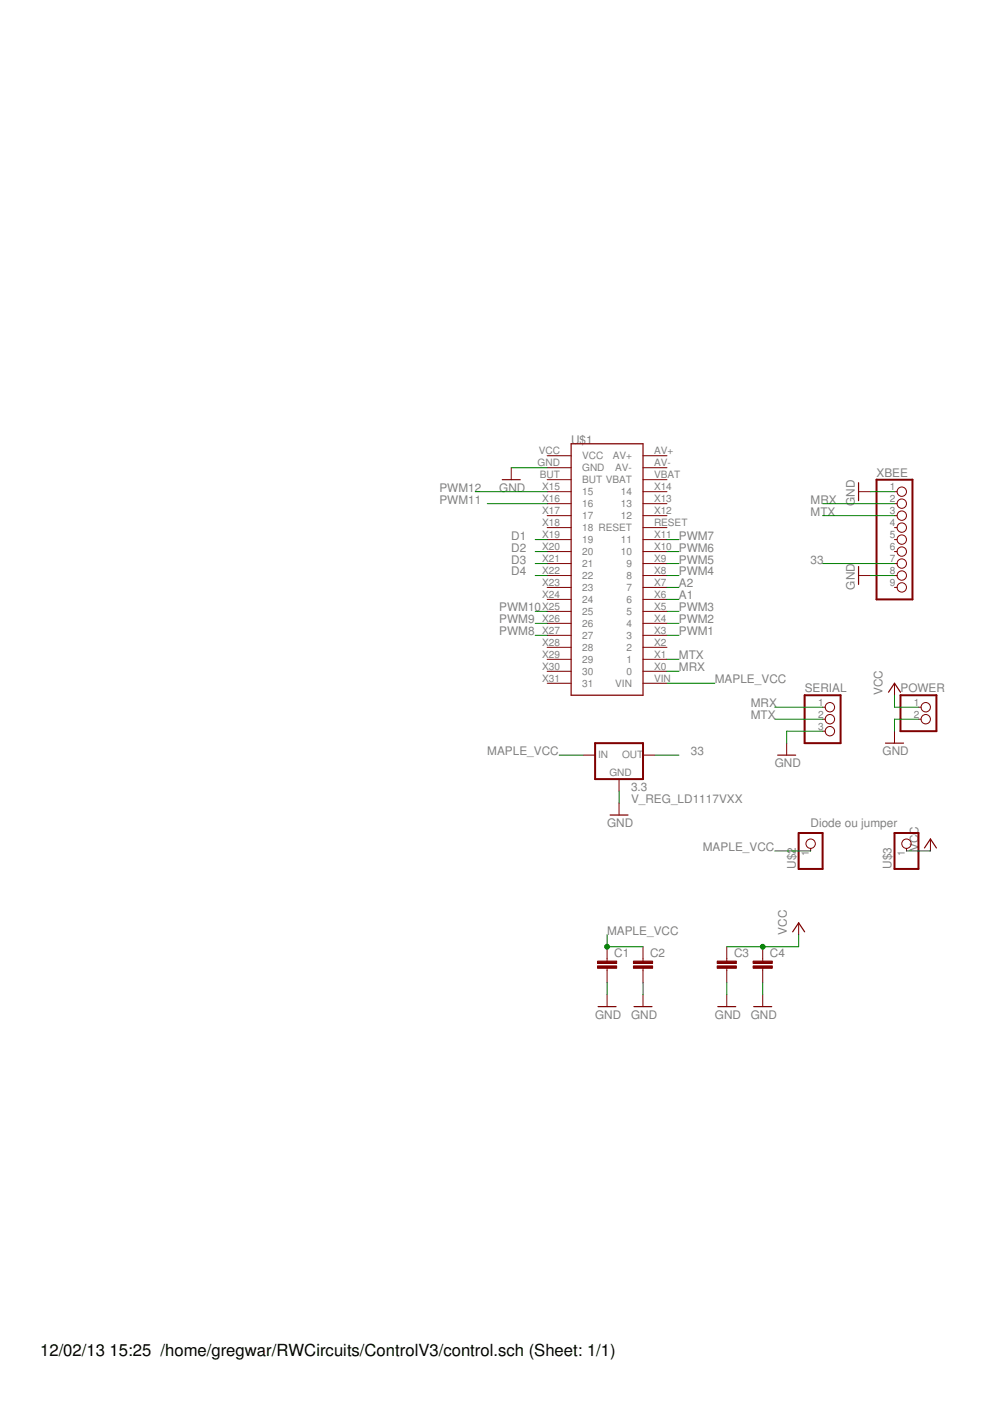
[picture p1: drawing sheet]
<svg xmlns="http://www.w3.org/2000/svg" width="210mm" height="297mm" viewBox="0 0 210 297" stroke-linecap="round" stroke-linejoin="round" font-family="sans-serif">
<g fill="none" stroke="#800000" stroke-width=".25">
<path d="M121.1 94.1h15.2v53.3h-15.2zM106.5 101.7h3.8M182 102.3v3.9M182 120.1v3.8M187.7 157.6h3.9M188.4 146.8l1.3-1.9 1.2 1.9M129.3 172.8h3.9M164.9 160.1h3.8M196 179.8l1.3-1.9 1.2 1.9M168.1 197.6l1.2-1.9 1.3 1.9M126.8 213.4h3.8M134.4 213.4h3.8"/>
<path d="M152.2 213.4h3.8M159.8 213.4h3.8"/>
</g>
<g fill="none" stroke="#800000" stroke-width=".21">
<path d="M108.4 99.2v2.5M116 96.6h5.1M116 99.2h5.1M136.3 96.6h5.1M136.3 99.2h5.1M116 101.7h5.1M116 104.2h5.1M116 106.8h5.1M116 109.3h5.1M116 111.9h5.1M116 114.4h5.1M116 116.9h5.1"/>
<path d="M116 119.5h5.1M136.3 101.7h5.1M136.3 104.2h5.1M136.3 106.8h5.1M136.3 109.3h5.1M136.3 111.9h5.1M136.3 114.4h5.1M136.3 116.9h5.1M136.3 119.5h5.1M182 104.2h2.6M189.7 104.2h.5M189.7 106.8h.5"/>
<path d="M189.7 109.3h.5M189.7 111.9h.5M189.7 114.4h.5M189.7 116.9h.5M189.7 119.5h.5M116 122h5.1M116 124.5h5.1M116 127.1h5.1M116 129.6h5.1M116 132.2h5.1M116 134.7h5.1M116 137.2h5.1"/>
<path d="M116 139.8h5.1M136.3 122h5.1M136.3 124.5h5.1M136.3 127.1h5.1M136.3 129.6h5.1M136.3 132.2h5.1M136.3 134.7h5.1M136.3 137.2h5.1M136.3 139.8h5.1M182 122h2.6M189.7 122h.5M189.7 124.5h.5"/>
<path d="M116 142.3h5.1M116 144.9h5.1M136.3 142.3h5.1M136.3 144.9h5.1M166.8 157.6v2.5M174.4 149.9h.6M174.4 152.5h.6M174.4 155h.6M189.7 144.9v2.5M189.7 155v2.6M194.7 149.9h.6M194.7 152.5h.6"/>
<path d="M123.6 160.1h2.6M131.3 165.2v2.5M131.3 170.3v2.5M136.3 160.1h2.6M171.9 179.9v.5M192.2 179.9v.5M197.3 177.9v2.5M169.3 195.7v2.5M128.7 200.7v3.1M128.7 205.3v3M128.7 210.9v2.5M136.3 200.7v3.1"/>
<path d="M136.3 205.3v3M136.3 210.9v2.5M154.1 200.7v3.1M154.1 205.3v3M154.1 210.9v2.5M161.7 200.7v3.1M161.7 205.3v3M161.7 210.9v2.5"/>
<circle cx="191.2" cy="104.2" r=".99"/>
<circle cx="191.2" cy="106.8" r=".99"/>
<circle cx="191.2" cy="109.3" r=".99"/>
<circle cx="191.2" cy="111.9" r=".99"/>
<circle cx="191.2" cy="114.4" r=".99"/>
<circle cx="191.2" cy="116.9" r=".99"/>
<circle cx="191.2" cy="119.5" r=".99"/>
<circle cx="191.2" cy="124.5" r=".99"/>
<circle cx="191.2" cy="122" r=".99"/>
<circle cx="176" cy="152.5" r=".99"/>
<circle cx="176" cy="155" r=".99"/>
<circle cx="176" cy="149.9" r=".99"/>
<circle cx="196.3" cy="149.9" r=".99"/>
<circle cx="196.3" cy="152.5" r=".99"/>
<circle cx="171.9" cy="178.9" r=".99"/>
<circle cx="192.2" cy="178.9" r=".99"/>
</g>
<path d="M185.8 101.7h7.7v25.4h-7.7zM126.2 157.6h10.1v7.6h-10.1zM170.6 147.4h7.6v10.2h-7.6zM190.9 147.4h7.6v7.6h-7.6zM169.3 176.6h5.1v7.6h-5.1zM189.7 176.6h5v7.6h-5z" fill="none" stroke="#800000" stroke-width=".42"/>
<g fill="#800000" stroke="#800000" stroke-width=".21">
<path d="M126.7 204.8h4v.5h-4z"/>
<path d="M126.7 203.8h4v.5h-4z"/>
<path d="M134.3 204.8h4.1v.5h-4.1z"/>
<path d="M134.3 203.8h4.1v.5h-4.1z"/>
<path d="M152.1 204.8h4v.5h-4z"/>
<path d="M152.1 203.8h4v.5h-4z"/>
<path d="M159.7 204.8h4v.5h-4z"/>
<path d="M159.7 203.8h4v.5h-4z"/>
</g>
<g fill="none" stroke="#008000" stroke-width=".21">
<path d="M108.4 99.2h7.6M100.8 104.2h15.2M103.3 106.8h12.7M113.5 114.4h2.5M113.5 119.5h2.5M113.5 116.9h2.5M141.4 114.4h2.6M141.4 119.5h2.6M141.4 116.9h2.6M174.4 106.8h15.3M174.4 119.5h15.3M174.4 109.3h15.3"/>
<path d="M184.6 104.2h5.1M113.5 122h2.5M113.5 134.7h2.5M113.5 132.2h2.5M113.5 129.6h2.5M141.4 122h2.6M141.4 134.7h2.6M141.4 132.2h2.6M141.4 129.6h2.6M141.4 139.8h2.6M141.4 127.1h2.6M141.4 124.5h2.6"/>
<path d="M184.6 122h5.1M141.4 142.3h2.6M141.4 144.9h10.2M164.3 152.5h10.1M164.3 149.9h10.1M174.4 155h-7.6v2.6M189.7 147.4v2.5h5M194.7 152.5h-5v2.5M118.6 160.1h5M131.3 167.7v2.6M138.9 160.1h5.1M128.7 198.2v2.5h7.6"/>
<path d="M164.3 180.4h7.6M169.3 198.2v2.5h-15.2M192.2 180.4h5.1M128.7 208.3v2.6M136.3 208.3v2.6M154.1 208.3v2.6M161.7 208.3v2.6"/>
</g>
<g fill="#008000" stroke="#008000" stroke-width=".21">
<circle cx="161.7" cy="200.7" r=".51"/>
<circle cx="128.7" cy="200.7" r=".51"/>
</g>
<g font-size="3.5">
<text x="8.5" y="287.5">12/02/13</text>
<text x="23.2" y="287.5">15:25 /home/gregwar/RWCircuits/ControlV3/control.sch (Sheet: 1/1)</text>
</g>
<g font-size="2.5" fill="#808080">
<text x="121.1" y="94.1">U$1</text>
<text x="185.8" y="101.1">XBEE</text>
<text x="93.2" y="106.8">PWM11</text>
<text x="93.2" y="104.2">PWM12</text>
<text x="105.9" y="104.2">GND</text>
<text x="171.9" y="106.8">MRX</text>
<text x="181.3" y="107.2" transform="rotate(-90 181.3 107.2)">GND</text>
<text x="171.9" y="109.3">MTX</text>
<text x="108.4" y="114.4">D1</text>
<text x="108.4" y="116.9">D2</text>
<text x="108.4" y="119.5">D3</text>
<text x="143.9" y="114.4">PWM7</text>
<text x="143.9" y="119.5">PWM5</text>
<text x="143.9" y="116.9">PWM6</text>
<text x="171.9" y="119.5">33</text>
<text x="108.4" y="122">D4</text>
<text x="143.9" y="122">PWM4</text>
<text x="143.9" y="124.6">A2</text>
<text x="181.3" y="125" transform="rotate(-90 181.3 125)">GND</text>
<text x="105.9" y="129.6">PWM10</text>
<text x="143.9" y="129.6">PWM3</text>
<text x="143.9" y="127.1">A1</text>
<text x="105.9" y="134.7">PWM8</text>
<text x="105.9" y="132.2">PWM9</text>
<text x="143.9" y="134.7">PWM1</text>
<text x="143.9" y="132.2">PWM2</text>
<text x="143.9" y="139.8">MTX</text>
<text x="143.9" y="142.3">MRX</text>
<text x="151.6" y="144.9">MAPLE_VCC</text>
<text x="159.2" y="149.9">MRX</text>
<text x="170.6" y="146.8">SERIAL</text>
<text x="187.1" y="147.4" transform="rotate(-90 187.1 147.4)">VCC</text>
<text x="190.9" y="146.8">POWER</text>
<text x="159.2" y="152.5">MTX</text>
<text x="103.3" y="160.1">MAPLE_VCC</text>
<text x="146.5" y="160.1">33</text>
<text x="187.1" y="160.1">GND</text>
<text x="133.8" y="167.7">3.3</text>
<text x="164.3" y="162.6">GND</text>
<text x="133.8" y="170.3">V_REG_LD1117VXX</text>
<text x="128.7" y="175.3">GND</text>
<text x="171.9" y="175.3">Diode ou jumper</text>
<text x="149" y="180.4">MAPLE_VCC</text>
<text x="168.7" y="184.2" transform="rotate(-90 168.7 184.2)">U$2</text>
<text x="189" y="184.2" transform="rotate(-90 189 184.2)">U$3</text>
<text x="194.7" y="180.4" transform="rotate(-90 194.7 180.4)">VCC</text>
<text x="128.7" y="198.2">MAPLE_VCC</text>
<text x="130.2" y="202.9">C1</text>
<text x="137.9" y="202.9">C2</text>
<text x="155.6" y="202.9">C3</text>
<text x="163.2" y="202.9">C4</text>
<text x="166.8" y="198.2" transform="rotate(-90 166.8 198.2)">VCC</text>
<text x="126.2" y="216">GND</text>
<text x="133.8" y="216">GND</text>
<text x="151.6" y="216">GND</text>
<text x="159.2" y="216">GND</text>
</g>
<g font-size="2.1" fill="#808080">
<text x="114" y="98.8">GND</text>
<text x="114.2" y="96.3">VCC</text>
<text x="114.5" y="101.3">BUT</text>
<text x="123.4" y="97.4">VCC</text>
<text x="123.4" y="99.9">GND</text>
<text x="129.9" y="97.4">AV+</text>
<text x="130.4" y="99.9">AV-</text>
<text x="138.7" y="101.3">VBAT</text>
<text x="138.7" y="98.8">AV-</text>
<text x="138.7" y="96.3">AV+</text>
<text x="115" y="103.9">X15</text>
<text x="115" y="106.4">X16</text>
<text x="123.4" y="102.5">BUT VBAT</text>
<text x="123.4" y="105">15</text>
<text x="123.4" y="107.5">16</text>
<text x="131.6" y="107.5">13</text>
<text x="131.6" y="105">14</text>
<text x="138.7" y="106.4">X13</text>
<text x="138.7" y="103.9">X14</text>
<text x="188.7" y="103.9">1</text>
<text x="188.7" y="106.4">2</text>
<text x="115" y="109">X17</text>
<text x="115" y="111.5">X18</text>
<text x="123.4" y="110.1">17</text>
<text x="123.4" y="112.6">18 RESET</text>
<text x="131.6" y="110.1">12</text>
<text x="138.7" y="111.5">RESET</text>
<text x="138.7" y="109">X12</text>
<text x="188.7" y="109">3</text>
<text x="188.7" y="111.5">4</text>
<text x="115" y="114">X19</text>
<text x="115" y="116.6">X20</text>
<text x="115" y="119.1">X21</text>
<text x="123.4" y="115.2">19</text>
<text x="123.4" y="117.7">20</text>
<text x="131.6" y="117.7">10</text>
<text x="131.6" y="115.2">11</text>
<text x="138.7" y="119.1">X9</text>
<text x="138.7" y="116.6">X10</text>
<text x="138.7" y="114">X11</text>
<text x="188.7" y="114">5</text>
<text x="188.7" y="116.6">6</text>
<text x="188.7" y="119.1">7</text>
<text x="115" y="121.7">X22</text>
<text x="115" y="124.2">X23</text>
<text x="123.4" y="120.2">21</text>
<text x="123.4" y="122.8">22</text>
<text x="123.4" y="125.3">23</text>
<text x="132.8" y="125.3">7</text>
<text x="132.8" y="122.8">8</text>
<text x="132.8" y="120.2">9</text>
<text x="138.7" y="124.2">X7</text>
<text x="138.7" y="121.7">X8</text>
<text x="188.7" y="121.7">8</text>
<text x="188.7" y="124.2">9</text>
<text x="115" y="126.7">X24</text>
<text x="115" y="129.3">X25</text>
<text x="115" y="131.8">X26</text>
<text x="123.4" y="127.9">24</text>
<text x="123.4" y="130.4">25</text>
<text x="132.8" y="130.4">5</text>
<text x="132.8" y="127.9">6</text>
<text x="138.7" y="131.8">X4</text>
<text x="138.7" y="129.3">X5</text>
<text x="138.7" y="126.7">X6</text>
<text x="115" y="134.4">X27</text>
<text x="115" y="136.9">X28</text>
<text x="123.4" y="132.9">26</text>
<text x="123.4" y="135.5">27</text>
<text x="132.8" y="135.5">3</text>
<text x="132.8" y="132.9">4</text>
<text x="138.7" y="136.9">X2</text>
<text x="138.7" y="134.4">X3</text>
<text x="115" y="139.4">X29</text>
<text x="115" y="142">X30</text>
<text x="123.4" y="138">28</text>
<text x="123.4" y="140.6">29</text>
<text x="123.4" y="143.1">30</text>
<text x="132.8" y="143.1">0</text>
<text x="132.8" y="140.6">1</text>
<text x="132.8" y="138">2</text>
<text x="138.7" y="142">X0</text>
<text x="138.7" y="139.4">X1</text>
<text x="115" y="144.5">X31</text>
<text x="123.4" y="145.6">31</text>
<text x="130.4" y="145.6">VIN</text>
<text x="138.7" y="144.5">VIN</text>
<text x="173.4" y="149.6">1</text>
<text x="193.8" y="149.6">1</text>
<text x="173.4" y="152.1">2</text>
<text x="173.4" y="154.7">3</text>
<text x="193.8" y="152.1">2</text>
<text x="126.8" y="160.7">IN</text>
<text x="131.9" y="160.7">OUT</text>
<text x="129.2" y="164.4">GND</text>
<text x="171.5" y="181.4" transform="rotate(-90 171.5 181.4)">1</text>
<text x="191.8" y="181.4" transform="rotate(-90 191.8 181.4)">1</text>
</g>
</svg>
